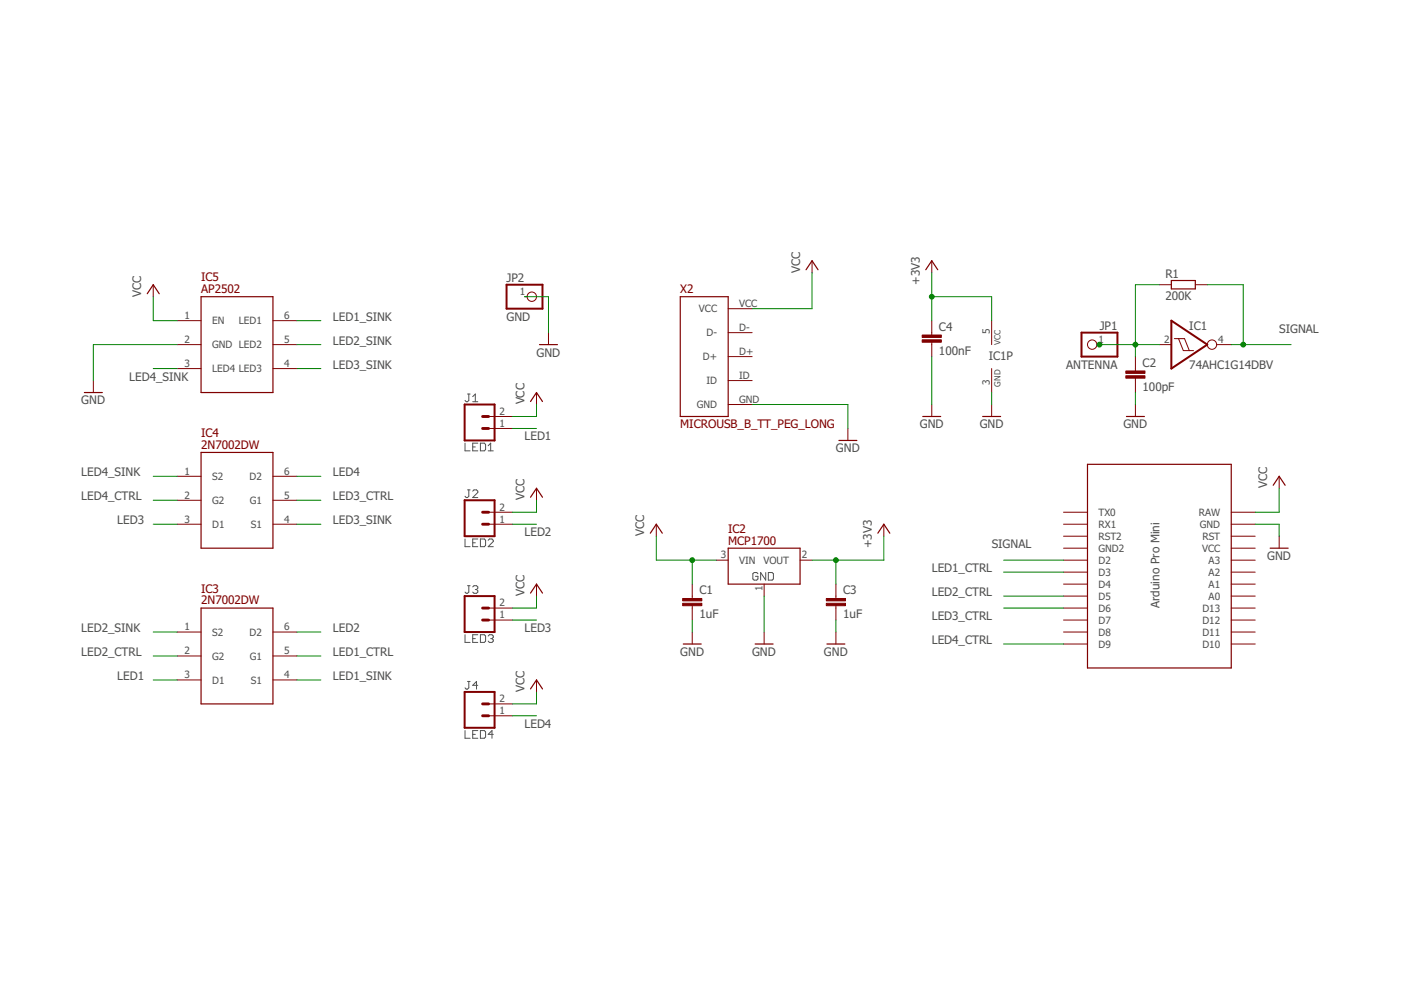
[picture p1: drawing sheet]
<svg xmlns="http://www.w3.org/2000/svg" width="297mm" height="210mm" viewBox="0 0 297 210" stroke-linecap="round" stroke-linejoin="round" font-family="sans-serif">
<g fill="none" stroke="#505050" stroke-width=".21">
<path d="M98.6 94v1.6h1.1M99.1 83.5h.6M99.4 83.5v1.4l-.3 .3h-.3l-.2-.3M100.2 94.8h.6M100.2 85.2h1.1M100.2 84.1l.6-.6v1.7M101.3 94h-1.1v1.6h1.1M101.9 94h.8l.3 .2v1.1l-.3 .3h-.8zM103.5 95.6h1.1M103.5 94.5l.5-.5v1.6M98.6 114.3v1.6h1.1M99.1 103.9h.6"/>
<path d="M99.4 103.9v1.3l-.3 .3h-.3l-.2-.3M100.2 115.1h.6M100.2 104.1l.3-.2h.5l.3 .2v.3l-1.1 1.1h1.1M101.3 114.3h-1.1v1.6h1.1M101.9 114.3h.8l.3 .3v1l-.3 .3h-.8zM103.5 114.6l.3-.3h.5l.3 .3v.2l-1.1 1.1h1.1M98.6 134.6v1.6h1.1M99.1 124.2h.6M99.4 124.2v1.3l-.3 .3h-.3l-.2-.3M100.2 135.4h.6M100.2 124.4l.3-.2h.5l.3 .2v.3l-.3 .3M100.8 125h.2"/>
<path d="M101 125l.3 .3v.2l-.3 .3h-.5l-.3-.3M101.3 134.6h-1.1v1.6h1.1M101.9 134.6h.8l.3 .3v1l-.3 .3h-.8zM103.5 134.9l.3-.3h.5l.3 .3v.2l-.3 .3M104 135.4h.3M104.3 135.4l.3 .3v.2l-.3 .3h-.5l-.3-.3M160.7 121.6l-.3-.2h-.5l-.3 .2v1.1l.3 .3h.5l.3-.3v-.5h-.5M162.3 121.4v1.6l-1-1.6v1.6M162.9 121.4h.8l.3 .2v1.1l-.3 .3h-.8zM98.6 154.9v1.6h1.1M99.1 144.5h.6M99.4 144.5v1.3l-.3 .3h-.3l-.2-.3"/>
<path d="M100.2 155.7h.6M101.3 154.9h-1.1v1.6h1.1M101.3 145.3h-1.1l.8-.8v1.6M101.9 154.9h.8l.3 .3v1.1l-.3 .2h-.8zM104.6 155.7h-1.1l.8-.8v1.6"/>
</g>
<g fill="none" stroke="#800000" stroke-width=".21">
<path d="M172.2 55.3v2.5M197.5 55.3v2.5M32.5 60.4v2.5M37.6 73.1h5M37.6 68h5M37.6 78.1h5M57.9 73.1h5M57.9 68h5M57.9 78.1h5M111.2 62.9h.6M116.3 70.5v2.6M154.4 65.4h5.1"/>
<path d="M154.4 70.5h5.1M154.4 75.6h5.1M197.5 68v3M197.5 72.6v3M210.2 68v5.1M210.2 78.1v5.1M232.6 73.1h.5M240.7 75.6v3.1M245.8 73.1h2.5M245.8 60.4h2.5M249 71.8h2.1l1.1 2.5M249.9 71.8l1 2.5h2.1"/>
<path d="M253.4 60.4h2.6M257.9 73.1h3.1M19.8 80.7v2.5M103.6 90.8h5.1M103.6 88.3h5.1M113.7 83.2v2.6M154.4 80.7h5.1M154.4 85.8h5.1M179.8 90.8v2.6M197.5 85.8v2.5M210.2 85.8v2.5M240.7 80.2v3"/>
<path d="M240.7 85.8v2.5M37.6 111.1h5M37.6 101h5M37.6 106.1h5M57.9 111.1h5M57.9 101h5M57.9 106.1h5M103.6 108.6h5.1M103.6 111.1h5.1M113.7 103.5v2.6M139.1 111.1v2.6M151.8 118.8h2.6"/>
<path d="M169.6 118.8h2.6M187.4 111.1v2.6M225.5 118.8h5.1M225.5 108.6h5.1M225.5 111.1h5.1M225.5 113.7h5.1M225.5 116.2h5.1M261 118.8h5.1M261 108.6h5.1M261 111.1h5.1M261 113.7h5.1M261 116.2h5.1"/>
<path d="M271.2 101v2.5M271.2 113.7v2.5M37.6 134h5M37.6 139.1h5M57.9 134h5M57.9 139.1h5M103.6 128.9h5.1M103.6 131.5h5.1M113.7 123.8v2.6M146.8 123.8v3.1M146.8 128.4v3.1M146.8 134v2.5"/>
<path d="M162 123.8v2.6M162 134v2.5M177.2 123.8v3.1M177.2 128.4v3.1M177.2 134v2.5M225.5 121.3h5.1M225.5 123.8h5.1M225.5 126.4h5.1M225.5 128.9h5.1M225.5 131.5h5.1M225.5 134h5.1M225.5 136.5h5.1"/>
<path d="M261 121.3h5.1M261 123.8h5.1M261 126.4h5.1M261 128.9h5.1M261 131.5h5.1M261 134h5.1M261 136.5h5.1M37.6 144.2h5M57.9 144.2h5M103.6 151.8h5.1M103.6 149.2h5.1M113.7 144.2v2.5"/>
<circle cx="112.8" cy="62.9" r=".99"/>
<circle cx="231.6" cy="73.1" r=".99"/>
<circle cx="257" cy="73.1" r=".99"/>
</g>
<g fill="#800000" stroke="#800000" stroke-width=".21">
<path d="M144.7 127.9h4.1v.5h-4.1z"/>
<path d="M144.7 126.9h4.1v.5h-4.1z"/>
<path d="M238.7 79.7h4.1v.5h-4.1z"/>
<path d="M238.7 78.7h4.1v.5h-4.1z"/>
<path d="M175.2 127.9h4.1v.5h-4.1z"/>
<path d="M175.2 126.9h4.1v.5h-4.1z"/>
<path d="M195.5 72.1h4.1v.5h-4.1z"/>
<path d="M195.5 71h4.1v.5h-4.1z"/>
</g>
<path d="M107.4 60.4h7.6v5h-7.6zM229.3 70.5h7.6v5.1h-7.6zM248.3 68l7.7 5.1-7.7 5zM98.5 85.8h6.4v7.6h-6.4zM98.5 106.1h6.4v7.6h-6.4zM98.5 126.4h6.4v7.6h-6.4zM98.5 146.7h6.4v7.6h-6.4z" fill="none" stroke="#800000" stroke-width=".42"/>
<g fill="none" stroke="#800000" stroke-width=".25">
<path d="M170.9 57.2l1.3-1.9 1.2 1.9M196.3 57.2l1.2-1.9 1.3 1.9M248.3 59.5h5.1v1.8h-5.1zM31.2 62.3l1.3-1.9 1.3 1.9M42.6 62.9h15.3v20.3h-15.3zM114.4 73.1h3.8M144.2 62.9h10.2v25.4h-10.2zM17.9 83.2h3.8M42.6 95.9h15.3v20.3h-15.3zM112.5 85.1l1.2-1.9 1.3 1.9M177.9 93.4h3.8M195.6 88.3h3.9"/>
<path d="M208.3 88.3h3.9M230.6 98.4h30.4v43.2h-30.4zM238.8 88.3h3.8M112.5 105.4l1.2-1.9 1.3 1.9M137.9 113.1l1.2-2 1.3 2M154.4 116.2h15.2v7.6h-15.2zM186.1 113.1l1.3-2 1.3 2M269.3 116.2h3.8M269.9 102.9l1.3-1.9 1.3 1.9M42.6 128.9h15.3v20.3h-15.3zM112.5 125.8l1.2-2 1.3 2M144.9 136.5h3.8"/>
<path d="M160.1 136.5h3.8M175.3 136.5h3.8M112.5 146.1l1.2-1.9 1.3 1.9"/>
</g>
<path d="M102.3 88.3h1.3M102.3 90.8h1.3M102.3 108.6h1.3M102.3 111.1h1.3M102.3 128.9h1.3M102.3 131.5h1.3M102.3 149.2h1.3M102.3 151.8h1.3" fill="none" stroke="#800000" stroke-width=".61"/>
<g fill="none" stroke="#008000" stroke-width=".21">
<path d="M172.2 57.8v7.6h-12.7M197.5 57.8v10.2M32.5 62.9v5.1h5.1M32.5 78.1h5.1M37.6 73.1h-17.8v7.6M62.9 73.1h5.1M62.9 68h5.1M62.9 78.1h5.1M111.2 62.9h5.1v7.6M197.5 62.9h12.7v5.1M197.5 75.6v10.2M233.1 73.1h12.7"/>
<path d="M245.8 60.4h-5.1v15.2M256 60.4h7.6v12.7M261 73.1h12.7M108.7 90.8h5M113.7 85.8v2.5h-5M159.5 85.8h20.3v5M210.2 83.2v2.6M240.7 83.2v2.6M32.5 111.1h5.1M32.5 106.1h5.1M32.5 101h5.1M62.9 111.1h5.1"/>
<path d="M62.9 106.1h5.1M62.9 101h5.1M108.7 111.1h5M113.7 106.1v2.5h-5M139.1 113.7v5.1h12.7M146.8 118.8v5M177.2 118.8v5M187.4 113.7v5.1h-15.2M212.8 118.8h12.7M266.1 111.1h5.1v2.6M271.2 103.5v5.1h-5.1M32.5 139.1h5.1"/>
<path d="M32.5 134h5.1M62.9 139.1h5.1M62.9 134h5.1M108.7 131.5h5M113.7 126.4v2.5h-5M146.8 131.5v2.5M162 126.4v7.6M177.2 131.5v2.5M212.8 128.9h12.7M212.8 121.3h12.7M212.8 126.4h12.7M212.8 136.5h12.7"/>
<path d="M32.5 144.2h5.1M62.9 144.2h5.1M108.7 151.8h5M113.7 146.7v2.5h-5"/>
</g>
<g fill="#008000" stroke="#008000" stroke-width=".21">
<circle cx="240.7" cy="73.1" r=".51"/>
<circle cx="233.1" cy="73.1" r=".51"/>
<circle cx="263.6" cy="73.1" r=".51"/>
<circle cx="146.8" cy="118.8" r=".51"/>
<circle cx="177.2" cy="118.8" r=".51"/>
<circle cx="197.5" cy="62.9" r=".51"/>
</g>
<g font-size="2.5" fill="#800000">
<text x="42.6" y="59.6">IC5</text>
<text x="42.6" y="62.1">AP2502</text>
<text x="144.2" y="62.1">X2</text>
<text x="42.6" y="92.6">IC4</text>
<text x="42.6" y="95.2">2N7002DW</text>
<text x="144.2" y="90.8">MICROUSB_B_TT_PEG_LONG</text>
<text x="154.4" y="112.9">IC2</text>
<text x="154.4" y="115.5">MCP1700</text>
<text x="42.6" y="125.6">IC3</text>
<text x="42.6" y="128.2">2N7002DW</text>
</g>
<g font-size="2.5" fill="#505050">
<text x="107.4" y="59.7">JP2</text>
<text x="169.6" y="57.8" transform="rotate(-90 169.6 57.8)">VCC</text>
<text x="247.1" y="58.9">R1</text>
<text x="29.9" y="62.9" transform="rotate(-90 29.9 62.9)">VCC</text>
<text x="195" y="60.4" transform="rotate(-90 195 60.4)">+3V3</text>
<text x="247.1" y="63.7">200K</text>
<text x="70.6" y="68">LED1_SINK</text>
<text x="107.4" y="68">GND</text>
<text x="199.1" y="70.1">C4</text>
<text x="233.2" y="69.9">JP1</text>
<text x="252.2" y="69.9">IC1</text>
<text x="271.2" y="70.5">SIGNAL</text>
<text x="70.6" y="73.1">LED2_SINK</text>
<text x="113.7" y="75.6">GND</text>
<text x="199.1" y="75.2">100nF</text>
<text x="209.6" y="76.2">IC1P</text>
<text x="242.3" y="77.8">C2</text>
<text x="27.4" y="80.7">LED4_SINK</text>
<text x="70.6" y="78.1">LED3_SINK</text>
<text x="226" y="78.1">ANTENNA</text>
<text x="242.3" y="82.8">100pF</text>
<text x="252.2" y="78.1">74AHC1G14DBV</text>
<text x="17.2" y="85.8">GND</text>
<text x="111.2" y="85.8" transform="rotate(-90 111.2 85.8)">VCC</text>
<text x="111.2" y="93.4">LED1</text>
<text x="177.2" y="95.9">GND</text>
<text x="195" y="90.8">GND</text>
<text x="207.7" y="90.8">GND</text>
<text x="238.2" y="90.8">GND</text>
<text x="17.2" y="101">LED4_SINK</text>
<text x="70.6" y="101">LED4</text>
<text x="17.2" y="106.1">LED4_CTRL</text>
<text x="70.6" y="106.1">LED3_CTRL</text>
<text x="111.2" y="106.1" transform="rotate(-90 111.2 106.1)">VCC</text>
<text x="268.7" y="103.5" transform="rotate(-90 268.7 103.5)">VCC</text>
<text x="24.9" y="111.2">LED3</text>
<text x="70.6" y="111.2">LED3_SINK</text>
<text x="111.2" y="113.7">LED2</text>
<text x="136.6" y="113.7" transform="rotate(-90 136.6 113.7)">VCC</text>
<text x="184.9" y="116.2" transform="rotate(-90 184.9 116.2)">+3V3</text>
<text x="210.3" y="116.2">SIGNAL</text>
<text x="268.7" y="118.8">GND</text>
<text x="197.6" y="121.3">LED1_CTRL</text>
<text x="111.2" y="126.4" transform="rotate(-90 111.2 126.4)">VCC</text>
<text x="148.3" y="131.1">1uF</text>
<text x="148.3" y="126">C1</text>
<text x="178.8" y="131.1">1uF</text>
<text x="178.8" y="126">C3</text>
<text x="197.6" y="126.4">LED2_CTRL</text>
<text x="197.6" y="131.5">LED3_CTRL</text>
<text x="245.8" y="128.9" transform="rotate(-90 245.8 128.9)">Arduino Pro Mini</text>
<text x="17.2" y="134">LED2_SINK</text>
<text x="70.6" y="134">LED2</text>
<text x="111.2" y="134">LED3</text>
<text x="197.6" y="136.5">LED4_CTRL</text>
<text x="17.2" y="139.1">LED2_CTRL</text>
<text x="70.6" y="139.1">LED1_CTRL</text>
<text x="144.2" y="139.1">GND</text>
<text x="159.5" y="139.1">GND</text>
<text x="174.7" y="139.1">GND</text>
<text x="24.9" y="144.2">LED1</text>
<text x="70.6" y="144.2">LED1_SINK</text>
<text x="111.2" y="146.7" transform="rotate(-90 111.2 146.7)">VCC</text>
<text x="111.2" y="154.3">LED4</text>
</g>
<g font-size="2.1" fill="#505050">
<text x="110.2" y="62.6">1</text>
<text x="156.7" y="65.1">VCC</text>
<text x="39.1" y="67.6">1</text>
<text x="45" y="68.7">EN</text>
<text x="50.7" y="68.8">LED1</text>
<text x="60.2" y="67.6">6</text>
<text x="148.2" y="66.2">VCC</text>
<text x="149.8" y="71.3">D-</text>
<text x="156.7" y="70.2">D-</text>
<text x="209.9" y="70.7" transform="rotate(-90 209.9 70.7)">5</text>
<text x="39.1" y="72.7">2</text>
<text x="39.1" y="77.8">3</text>
<text x="45" y="73.8">GND LED2</text>
<text x="60.2" y="72.7">5</text>
<text x="60.2" y="77.8">4</text>
<text x="149" y="76.4">D+</text>
<text x="156.7" y="75.2">D+</text>
<text x="232.9" y="72.7">1</text>
<text x="246.8" y="72.7">2</text>
<text x="258.3" y="72.7">4</text>
<text x="45" y="78.9">LED4 LED3</text>
<text x="149.8" y="81.4">ID</text>
<text x="156.7" y="80.3">ID</text>
<text x="209.9" y="81.6" transform="rotate(-90 209.9 81.6)">3</text>
<text x="105.9" y="87.9">2</text>
<text x="147.7" y="86.5">GND</text>
<text x="156.7" y="85.4">GND</text>
<text x="105.9" y="90.5">1</text>
<text x="39.1" y="100.6">1</text>
<text x="45" y="101.8">S2</text>
<text x="52.9" y="101.8">D2</text>
<text x="60.2" y="100.6">6</text>
<text x="39.1" y="105.7">2</text>
<text x="45" y="106.8">G2</text>
<text x="53" y="106.8">G1</text>
<text x="60.2" y="105.7">5</text>
<text x="39.1" y="110.8">3</text>
<text x="45" y="111.9">D1</text>
<text x="53.2" y="111.9">S1</text>
<text x="60.2" y="110.8">4</text>
<text x="105.9" y="110.8">1</text>
<text x="105.9" y="108.3">2</text>
<text x="232.9" y="109.4">TX0</text>
<text x="232.9" y="111.9">RX1</text>
<text x="254.2" y="109.4">RAW</text>
<text x="254.4" y="111.9">GND</text>
<text x="152.9" y="118.4">3</text>
<text x="156.7" y="119.5">VIN</text>
<text x="161.9" y="119.5">VOUT</text>
<text x="170" y="118.4">2</text>
<text x="232.9" y="114.5">RST2</text>
<text x="232.9" y="117">GND2</text>
<text x="232.9" y="119.5">D2</text>
<text x="254.9" y="117">VCC</text>
<text x="254.9" y="114.5">RST</text>
<text x="256.3" y="119.5">A3</text>
<text x="161.6" y="125.4" transform="rotate(-90 161.6 125.4)">1</text>
<text x="232.9" y="122.1">D3</text>
<text x="232.9" y="124.6">D4</text>
<text x="256.3" y="122.1">A2</text>
<text x="256.3" y="124.6">A1</text>
<text x="105.9" y="131.1">1</text>
<text x="105.9" y="128.6">2</text>
<text x="232.9" y="127.1">D5</text>
<text x="232.9" y="129.7">D6</text>
<text x="254.9" y="129.7">D13</text>
<text x="256.3" y="127.1">A0</text>
<text x="39.1" y="133.6">1</text>
<text x="45" y="134.8">S2</text>
<text x="52.9" y="134.8">D2</text>
<text x="60.2" y="133.6">6</text>
<text x="232.9" y="132.2">D7</text>
<text x="232.9" y="134.8">D8</text>
<text x="232.9" y="137.3">D9</text>
<text x="254.9" y="132.2">D12</text>
<text x="254.9" y="134.8">D11</text>
<text x="254.9" y="137.3">D10</text>
<text x="39.1" y="138.7">2</text>
<text x="39.1" y="143.8">3</text>
<text x="45" y="139.8">G2</text>
<text x="53" y="139.8">G1</text>
<text x="60.2" y="138.7">5</text>
<text x="60.2" y="143.8">4</text>
<text x="45" y="144.9">D1</text>
<text x="53.2" y="144.9">S1</text>
<text x="105.9" y="148.9">2</text>
<text x="105.9" y="151.4">1</text>
</g>
<g font-size="1.8" fill="#505050">
<text x="212.2" y="73.1" transform="rotate(-90 212.2 73.1)">VCC</text>
<text x="212.2" y="82" transform="rotate(-90 212.2 82)">GND</text>
</g>
</svg>
